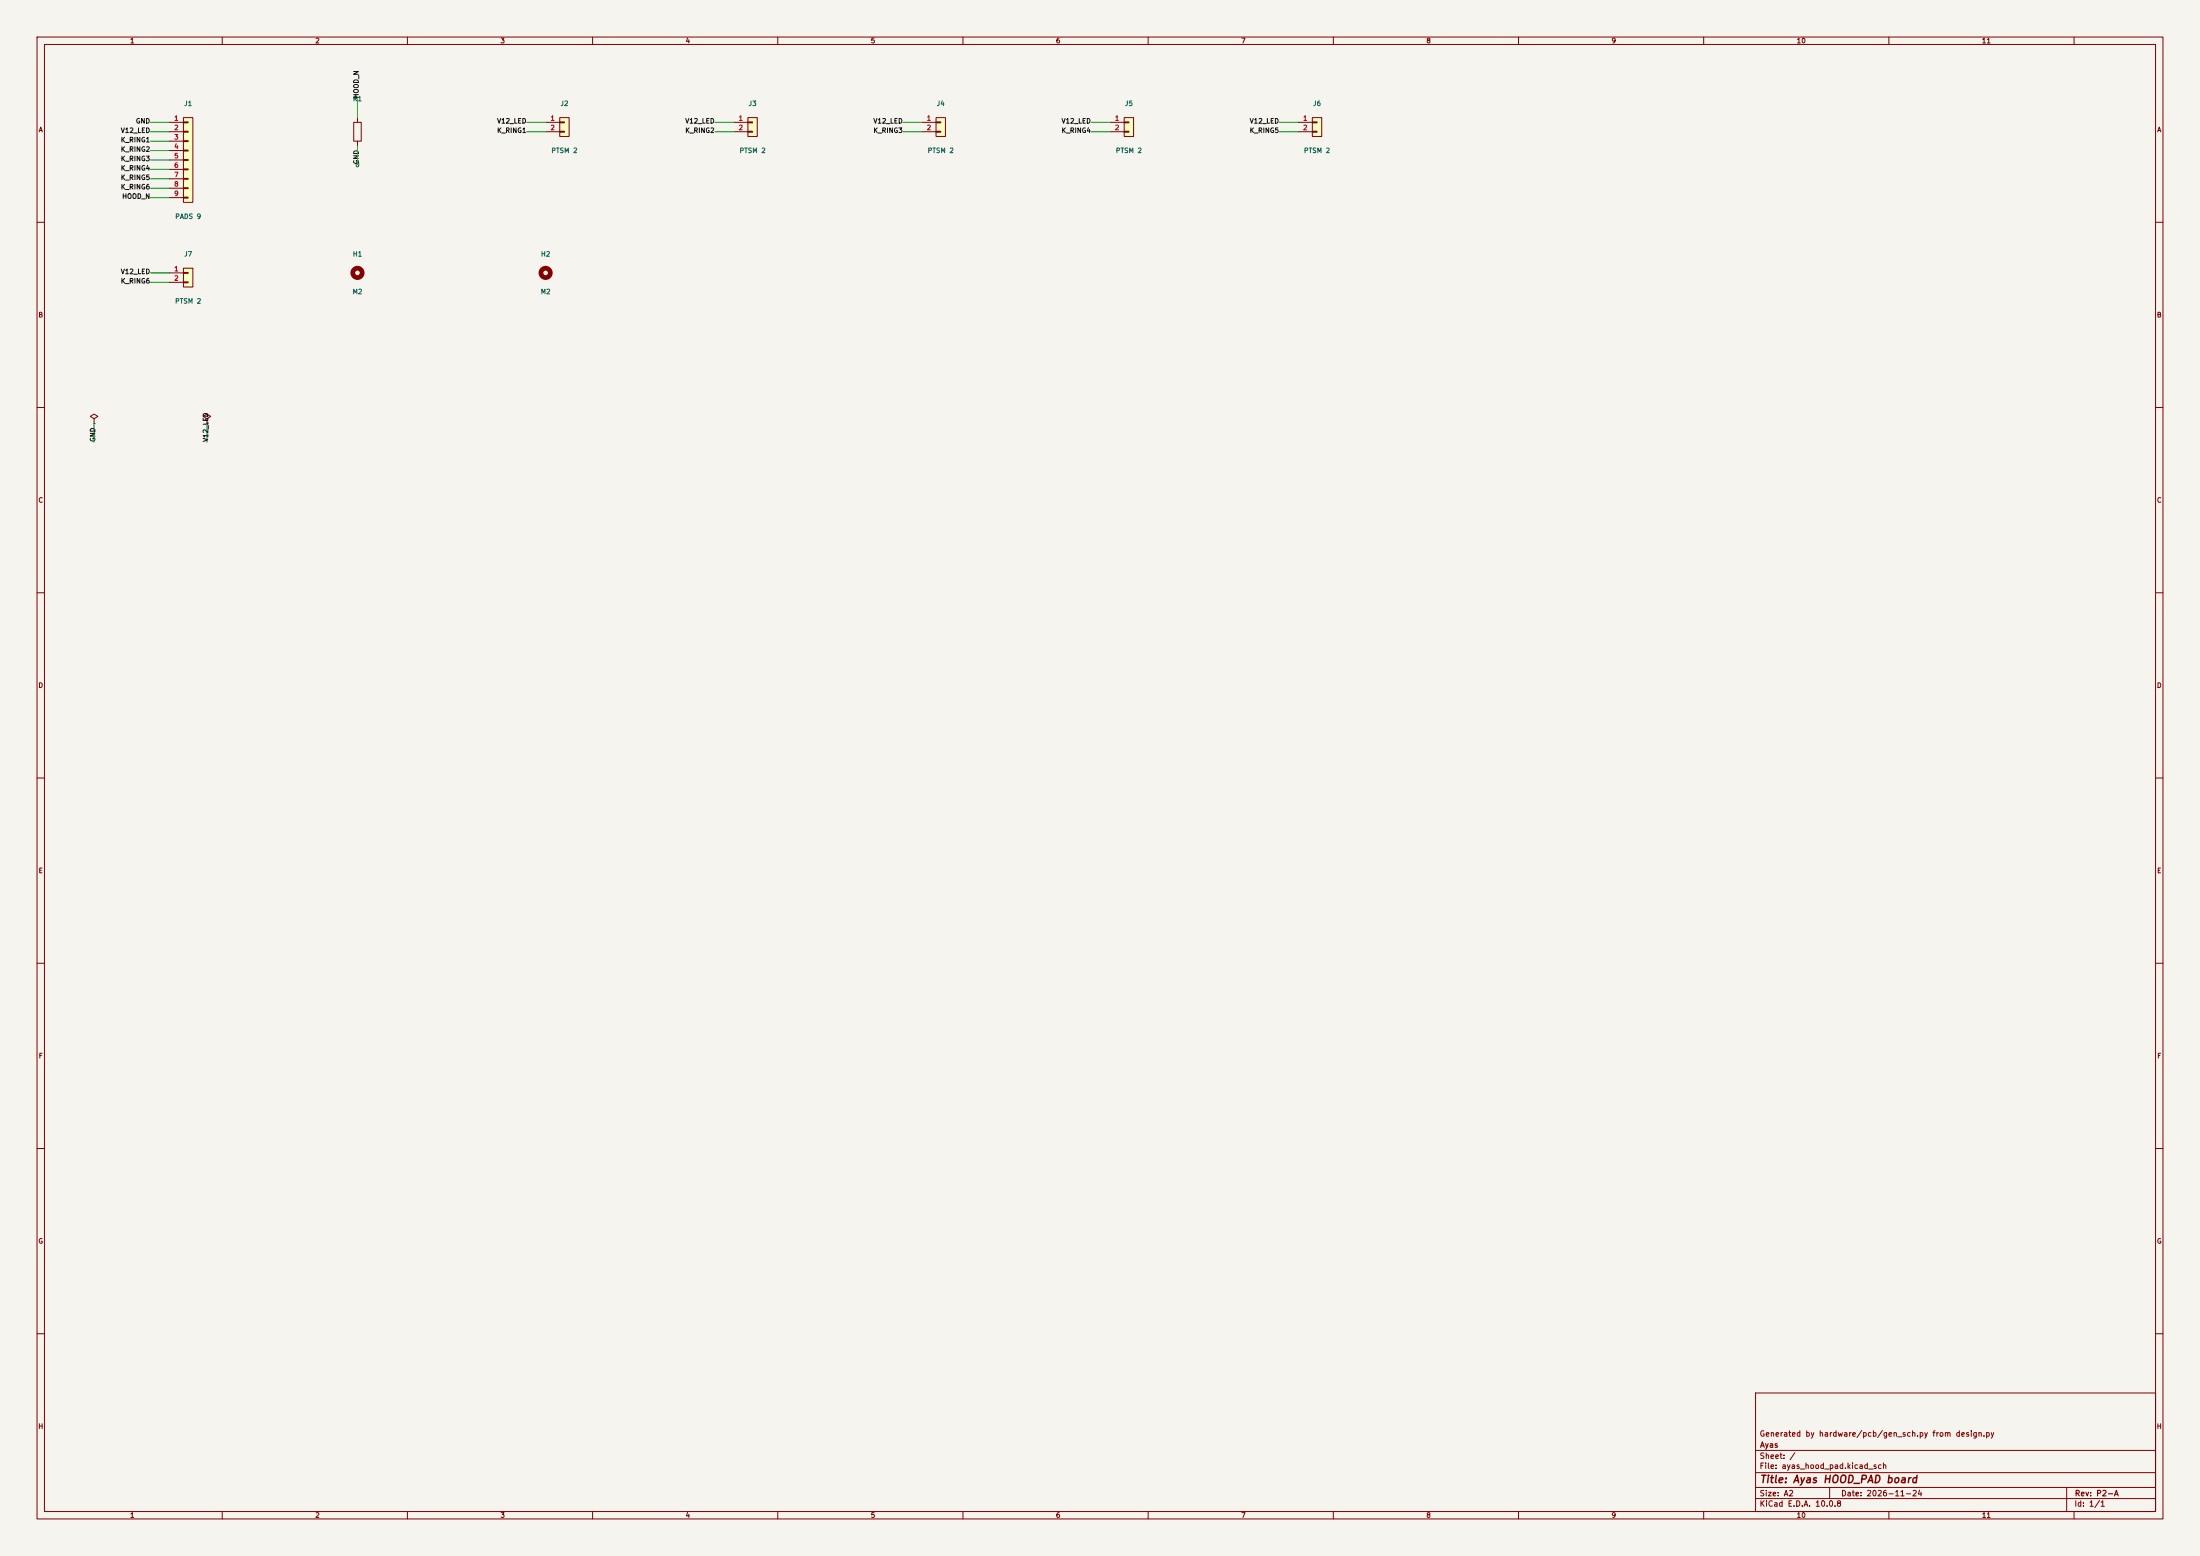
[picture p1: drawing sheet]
(kicad_sch
 (version 20250114)
 (generator "eeschema")
 (generator_version "9.0")
 (paper "A2")
 (title_block
  (title "Ayas HOOD_PAD board")
  (date "2026-11-24")
  (rev "P2-A")
  (company "Ayas")
  (comment 1 "Generated by hardware/pcb/gen_sch.py from design.py"))
 (lib_symbols
  (symbol
   "Connector_Generic:Conn_01x09"
   (pin_names
    (offset 1.016) (hide yes)) (exclude_from_sim no) (in_bom yes) (on_board yes)
   (in_pos_files yes)
   (duplicate_pin_numbers_are_jumpers no)
   (property
    "Reference"
    "J" (at 0 12.7 0) (show_name no) (do_not_autoplace no) (effects (font (size 1.27 1.27))))
   (property
    "Value"
    "Conn_01x09" (at 0 -12.7 0) (show_name no) (do_not_autoplace no) (effects (font (size 1.27 1.27))))
   (property
    "Footprint"
    "" (at 0 0 0) (show_name no) (do_not_autoplace no) (hide yes) (effects (font (size 1.27 1.27))))
   (property
    "Datasheet"
    "" (at 0 0 0) (show_name no) (do_not_autoplace no) (hide yes) (effects (font (size 1.27 1.27))))
   (property
    "Description"
    "Generic connector, single row, 01x09, script generated (kicad-library-utils/schlib/autogen/connector/)" (at 0 0 0) (show_name no) (do_not_autoplace no) (hide yes) (effects (font (size 1.27 1.27))))
   (property
    "ki_keywords"
    "connector" (at 0 0 0) (show_name no) (do_not_autoplace no) (hide yes) (effects (font (size 1.27 1.27))))
   (property
    "ki_fp_filters"
    "Connector*:*_1x??_*" (at 0 0 0) (show_name no) (do_not_autoplace no) (hide yes) (effects (font (size 1.27 1.27))))
   (symbol
    "Conn_01x09_1_1"
    (rectangle (start -1.27 11.43) (end 1.27 -11.43) (stroke (width 0.254) (type default)) (fill (type background)))
    (rectangle (start -1.27 10.287) (end 0 10.033) (stroke (width 0.1524) (type default)) (fill (type none)))
    (rectangle (start -1.27 7.747) (end 0 7.493) (stroke (width 0.1524) (type default)) (fill (type none)))
    (rectangle (start -1.27 5.207) (end 0 4.953) (stroke (width 0.1524) (type default)) (fill (type none)))
    (rectangle (start -1.27 2.667) (end 0 2.413) (stroke (width 0.1524) (type default)) (fill (type none)))
    (rectangle (start -1.27 0.127) (end 0 -0.127) (stroke (width 0.1524) (type default)) (fill (type none)))
    (rectangle (start -1.27 -2.413) (end 0 -2.667) (stroke (width 0.1524) (type default)) (fill (type none)))
    (rectangle (start -1.27 -4.953) (end 0 -5.207) (stroke (width 0.1524) (type default)) (fill (type none)))
    (rectangle (start -1.27 -7.493) (end 0 -7.747) (stroke (width 0.1524) (type default)) (fill (type none)))
    (rectangle (start -1.27 -10.033) (end 0 -10.287) (stroke (width 0.1524) (type default)) (fill (type none)))
    (pin
    passive
    line (at -5.08 10.16 0) (length 3.81) (name
    "Pin_1" (effects (font (size 1.27 1.27)))) (number
    "1" (effects (font (size 1.27 1.27)))))
    (pin
    passive
    line (at -5.08 7.62 0) (length 3.81) (name
    "Pin_2" (effects (font (size 1.27 1.27)))) (number
    "2" (effects (font (size 1.27 1.27)))))
    (pin
    passive
    line (at -5.08 5.08 0) (length 3.81) (name
    "Pin_3" (effects (font (size 1.27 1.27)))) (number
    "3" (effects (font (size 1.27 1.27)))))
    (pin
    passive
    line (at -5.08 2.54 0) (length 3.81) (name
    "Pin_4" (effects (font (size 1.27 1.27)))) (number
    "4" (effects (font (size 1.27 1.27)))))
    (pin
    passive
    line (at -5.08 0 0) (length 3.81) (name
    "Pin_5" (effects (font (size 1.27 1.27)))) (number
    "5" (effects (font (size 1.27 1.27)))))
    (pin
    passive
    line (at -5.08 -2.54 0) (length 3.81) (name
    "Pin_6" (effects (font (size 1.27 1.27)))) (number
    "6" (effects (font (size 1.27 1.27)))))
    (pin
    passive
    line (at -5.08 -5.08 0) (length 3.81) (name
    "Pin_7" (effects (font (size 1.27 1.27)))) (number
    "7" (effects (font (size 1.27 1.27)))))
    (pin
    passive
    line (at -5.08 -7.62 0) (length 3.81) (name
    "Pin_8" (effects (font (size 1.27 1.27)))) (number
    "8" (effects (font (size 1.27 1.27)))))
    (pin
    passive
    line (at -5.08 -10.16 0) (length 3.81) (name
    "Pin_9" (effects (font (size 1.27 1.27)))) (number
    "9" (effects (font (size 1.27 1.27))))))
   (embedded_fonts no))
  (symbol
   "Device:R"
   (pin_numbers (hide yes))
   (pin_names
    (offset 0)) (exclude_from_sim no) (in_bom yes) (on_board yes)
   (in_pos_files yes)
   (duplicate_pin_numbers_are_jumpers no)
   (property
    "Reference"
    "R" (at 2.032 0 90) (show_name no) (do_not_autoplace no) (effects (font (size 1.27 1.27))))
   (property
    "Value"
    "R" (at 0 0 90) (show_name no) (do_not_autoplace no) (effects (font (size 1.27 1.27))))
   (property
    "Footprint"
    "" (at -1.778 0 90) (show_name no) (do_not_autoplace no) (hide yes) (effects (font (size 1.27 1.27))))
   (property
    "Datasheet"
    "" (at 0 0 0) (show_name no) (do_not_autoplace no) (hide yes) (effects (font (size 1.27 1.27))))
   (property
    "Description"
    "Resistor" (at 0 0 0) (show_name no) (do_not_autoplace no) (hide yes) (effects (font (size 1.27 1.27))))
   (property
    "ki_keywords"
    "R res resistor" (at 0 0 0) (show_name no) (do_not_autoplace no) (hide yes) (effects (font (size 1.27 1.27))))
   (property
    "ki_fp_filters"
    "R_*" (at 0 0 0) (show_name no) (do_not_autoplace no) (hide yes) (effects (font (size 1.27 1.27))))
   (symbol
    "R_0_1"
    (rectangle (start -1.016 -2.54) (end 1.016 2.54) (stroke (width 0.254) (type default)) (fill (type none))))
   (symbol
    "R_1_1"
    (pin
    passive
    line (at 0 3.81 270) (length 1.27) (name
    "" (effects (font (size 1.27 1.27)))) (number
    "1" (effects (font (size 1.27 1.27)))))
    (pin
    passive
    line (at 0 -3.81 90) (length 1.27) (name
    "" (effects (font (size 1.27 1.27)))) (number
    "2" (effects (font (size 1.27 1.27))))))
   (embedded_fonts no))
  (symbol
   "Connector_Generic:Conn_01x02"
   (pin_names
    (offset 1.016) (hide yes)) (exclude_from_sim no) (in_bom yes) (on_board yes)
   (in_pos_files yes)
   (duplicate_pin_numbers_are_jumpers no)
   (property
    "Reference"
    "J" (at 0 2.54 0) (show_name no) (do_not_autoplace no) (effects (font (size 1.27 1.27))))
   (property
    "Value"
    "Conn_01x02" (at 0 -5.08 0) (show_name no) (do_not_autoplace no) (effects (font (size 1.27 1.27))))
   (property
    "Footprint"
    "" (at 0 0 0) (show_name no) (do_not_autoplace no) (hide yes) (effects (font (size 1.27 1.27))))
   (property
    "Datasheet"
    "" (at 0 0 0) (show_name no) (do_not_autoplace no) (hide yes) (effects (font (size 1.27 1.27))))
   (property
    "Description"
    "Generic connector, single row, 01x02, script generated (kicad-library-utils/schlib/autogen/connector/)" (at 0 0 0) (show_name no) (do_not_autoplace no) (hide yes) (effects (font (size 1.27 1.27))))
   (property
    "ki_keywords"
    "connector" (at 0 0 0) (show_name no) (do_not_autoplace no) (hide yes) (effects (font (size 1.27 1.27))))
   (property
    "ki_fp_filters"
    "Connector*:*_1x??_*" (at 0 0 0) (show_name no) (do_not_autoplace no) (hide yes) (effects (font (size 1.27 1.27))))
   (symbol
    "Conn_01x02_1_1"
    (rectangle (start -1.27 1.27) (end 1.27 -3.81) (stroke (width 0.254) (type default)) (fill (type background)))
    (rectangle (start -1.27 0.127) (end 0 -0.127) (stroke (width 0.1524) (type default)) (fill (type none)))
    (rectangle (start -1.27 -2.413) (end 0 -2.667) (stroke (width 0.1524) (type default)) (fill (type none)))
    (pin
    passive
    line (at -5.08 0 0) (length 3.81) (name
    "Pin_1" (effects (font (size 1.27 1.27)))) (number
    "1" (effects (font (size 1.27 1.27)))))
    (pin
    passive
    line (at -5.08 -2.54 0) (length 3.81) (name
    "Pin_2" (effects (font (size 1.27 1.27)))) (number
    "2" (effects (font (size 1.27 1.27))))))
   (embedded_fonts no))
  (symbol
   "Mechanical:MountingHole"
   (pin_names
    (offset 1.016)) (exclude_from_sim no) (in_bom no) (on_board yes)
   (in_pos_files yes)
   (duplicate_pin_numbers_are_jumpers no)
   (property
    "Reference"
    "H" (at 0 5.08 0) (show_name no) (do_not_autoplace no) (effects (font (size 1.27 1.27))))
   (property
    "Value"
    "MountingHole" (at 0 3.175 0) (show_name no) (do_not_autoplace no) (effects (font (size 1.27 1.27))))
   (property
    "Footprint"
    "" (at 0 0 0) (show_name no) (do_not_autoplace no) (hide yes) (effects (font (size 1.27 1.27))))
   (property
    "Datasheet"
    "" (at 0 0 0) (show_name no) (do_not_autoplace no) (hide yes) (effects (font (size 1.27 1.27))))
   (property
    "Description"
    "Mounting Hole without connection" (at 0 0 0) (show_name no) (do_not_autoplace no) (hide yes) (effects (font (size 1.27 1.27))))
   (property
    "ki_keywords"
    "mounting hole" (at 0 0 0) (show_name no) (do_not_autoplace no) (hide yes) (effects (font (size 1.27 1.27))))
   (property
    "ki_fp_filters"
    "MountingHole*" (at 0 0 0) (show_name no) (do_not_autoplace no) (hide yes) (effects (font (size 1.27 1.27))))
   (symbol
    "MountingHole_0_1"
    (circle (center 0 0) (radius 1.27) (stroke (width 1.27) (type default)) (fill (type none))))
   (embedded_fonts no))
  (symbol
   "power:PWR_FLAG"
   (power global)
   (pin_numbers (hide yes))
   (pin_names
    (offset 0) (hide yes)) (exclude_from_sim no) (in_bom yes) (on_board yes)
   (in_pos_files yes)
   (duplicate_pin_numbers_are_jumpers no)
   (property
    "Reference"
    "#FLG" (at 0 1.905 0) (show_name no) (do_not_autoplace no) (hide yes) (effects (font (size 1.27 1.27))))
   (property
    "Value"
    "PWR_FLAG" (at 0 3.81 0) (show_name no) (do_not_autoplace no) (effects (font (size 1.27 1.27))))
   (property
    "Footprint"
    "" (at 0 0 0) (show_name no) (do_not_autoplace no) (hide yes) (effects (font (size 1.27 1.27))))
   (property
    "Datasheet"
    "" (at 0 0 0) (show_name no) (do_not_autoplace no) (hide yes) (effects (font (size 1.27 1.27))))
   (property
    "Description"
    "Special symbol for telling ERC where power comes from" (at 0 0 0) (show_name no) (do_not_autoplace no) (hide yes) (effects (font (size 1.27 1.27))))
   (property
    "ki_keywords"
    "flag power" (at 0 0 0) (show_name no) (do_not_autoplace no) (hide yes) (effects (font (size 1.27 1.27))))
   (symbol
    "PWR_FLAG_0_0"
    (pin
    power_out
    line (at 0 0 90) (length 0) (name
    "" (effects (font (size 1.27 1.27)))) (number
    "1" (effects (font (size 1.27 1.27))))))
   (symbol
    "PWR_FLAG_0_1"
    (polyline (pts (xy 0 0) (xy 0 1.27) (xy -1.016 1.905) (xy 0 2.54) (xy 1.016 1.905) (xy 0 1.27)) (stroke (width 0) (type default)) (fill (type none))))
   (embedded_fonts no)))
 (symbol
  (lib_id "Connector_Generic:Conn_01x09") (at 50.8 43.18 0) (unit 1) (exclude_from_sim no) (in_bom yes) (on_board yes) (dnp no)
  (property
   "Reference"
   "J1" (at 50.8 27.94 0) (effects (font (size 1.27 1.27))))
  (property
   "Value"
   "PADS 9" (at 50.8 58.42 0) (effects (font (size 1.27 1.27))))
  (property
   "Footprint"
   "ayas:PogoPads_1x09_P2.54mm" (at 50.8 43.18 0) (effects (font (size 1.27 1.27)) (hide yes)))
  (property
   "Datasheet"
   "" (at 50.8 43.18 0) (effects (font (size 1.27 1.27)) (hide yes)))
  (property
   "MPN"
   "ENIG pads" (at 50.8 43.18 0) (effects (font (size 1.27 1.27)) (hide yes)))
  (property
   "Note"
   "contacts to the body hood dock (face down)" (at 50.8 43.18 0) (effects (font (size 1.27 1.27)) (hide yes)))
  (pin
   "1")
  (pin
   "2")
  (pin
   "3")
  (pin
   "4")
  (pin
   "5")
  (pin
   "6")
  (pin
   "7")
  (pin
   "8")
  (pin
   "9")
  (instances (project
    "ayas_hood_pad" (path
    "/d0859f08-f02c-4a22-98f5-7bb408f348db" (reference "J1") (unit 1)))))
 (wire (pts (xy 45.72 33.02) (xy 40.64 33.02)) (stroke (width 0) (type default)))
 (label
  "GND" (at 40.64 33.02 180) (effects (font (size 1.27 1.27)) (justify right)))
 (wire (pts (xy 45.72 35.56) (xy 40.64 35.56)) (stroke (width 0) (type default)))
 (label
  "V12_LED" (at 40.64 35.56 180) (effects (font (size 1.27 1.27)) (justify right)))
 (wire (pts (xy 45.72 38.1) (xy 40.64 38.1)) (stroke (width 0) (type default)))
 (label
  "K_RING1" (at 40.64 38.1 180) (effects (font (size 1.27 1.27)) (justify right)))
 (wire (pts (xy 45.72 40.64) (xy 40.64 40.64)) (stroke (width 0) (type default)))
 (label
  "K_RING2" (at 40.64 40.64 180) (effects (font (size 1.27 1.27)) (justify right)))
 (wire (pts (xy 45.72 43.18) (xy 40.64 43.18)) (stroke (width 0) (type default)))
 (label
  "K_RING3" (at 40.64 43.18 180) (effects (font (size 1.27 1.27)) (justify right)))
 (wire (pts (xy 45.72 45.72) (xy 40.64 45.72)) (stroke (width 0) (type default)))
 (label
  "K_RING4" (at 40.64 45.72 180) (effects (font (size 1.27 1.27)) (justify right)))
 (wire (pts (xy 45.72 48.26) (xy 40.64 48.26)) (stroke (width 0) (type default)))
 (label
  "K_RING5" (at 40.64 48.26 180) (effects (font (size 1.27 1.27)) (justify right)))
 (wire (pts (xy 45.72 50.8) (xy 40.64 50.8)) (stroke (width 0) (type default)))
 (label
  "K_RING6" (at 40.64 50.8 180) (effects (font (size 1.27 1.27)) (justify right)))
 (wire (pts (xy 45.72 53.34) (xy 40.64 53.34)) (stroke (width 0) (type default)))
 (label
  "HOOD_N" (at 40.64 53.34 180) (effects (font (size 1.27 1.27)) (justify right)))
 (symbol
  (lib_id "Device:R") (at 96.52 35.56 0) (unit 1) (exclude_from_sim no) (in_bom yes) (on_board yes) (dnp no)
  (property
   "Reference"
   "R1" (at 96.52 26.67 0) (effects (font (size 1.27 1.27))))
  (property
   "Value"
   "0" (at 96.52 44.45 0) (effects (font (size 1.27 1.27))))
  (property
   "Footprint"
   "Resistor_SMD:R_0603_1608Metric" (at 96.52 35.56 0) (effects (font (size 1.27 1.27)) (hide yes)))
  (property
   "Datasheet"
   "" (at 96.52 35.56 0) (effects (font (size 1.27 1.27)) (hide yes)))
  (property
   "MPN"
   "" (at 96.52 35.56 0) (effects (font (size 1.27 1.27)) (hide yes)))
  (pin
   "1")
  (pin
   "2")
  (instances (project
    "ayas_hood_pad" (path
    "/d0859f08-f02c-4a22-98f5-7bb408f348db" (reference "R1") (unit 1)))))
 (wire (pts (xy 96.52 31.75) (xy 96.52 26.67)) (stroke (width 0) (type default)))
 (label
  "HOOD_N" (at 96.52 26.67 90) (effects (font (size 1.27 1.27)) (justify left)))
 (wire (pts (xy 96.52 39.37) (xy 96.52 44.45)) (stroke (width 0) (type default)))
 (label
  "GND" (at 96.52 44.45 270) (effects (font (size 1.27 1.27)) (justify left)))
 (symbol
  (lib_id "Connector_Generic:Conn_01x02") (at 152.4 33.02 0) (unit 1) (exclude_from_sim no) (in_bom yes) (on_board yes) (dnp no)
  (property
   "Reference"
   "J2" (at 152.4 27.94 0) (effects (font (size 1.27 1.27))))
  (property
   "Value"
   "PTSM 2" (at 152.4 40.64 0) (effects (font (size 1.27 1.27))))
  (property
   "Footprint"
   "TerminalBlock_Phoenix:TerminalBlock_Phoenix_PTSM-0,5-2-2.5-H-THR_1x02_P2.50mm_Horizontal" (at 152.4 33.02 0) (effects (font (size 1.27 1.27)) (hide yes)))
  (property
   "Datasheet"
   "" (at 152.4 33.02 0) (effects (font (size 1.27 1.27)) (hide yes)))
  (property
   "MPN"
   "PTSM 0,5/ 2-2,5-H THR (Phoenix Contact)" (at 152.4 33.02 0) (effects (font (size 1.27 1.27)) (hide yes)))
  (property
   "Note"
   "R1: hood ring module 1 leads" (at 152.4 33.02 0) (effects (font (size 1.27 1.27)) (hide yes)))
  (pin
   "1")
  (pin
   "2")
  (instances (project
    "ayas_hood_pad" (path
    "/d0859f08-f02c-4a22-98f5-7bb408f348db" (reference "J2") (unit 1)))))
 (wire (pts (xy 147.32 33.02) (xy 142.24 33.02)) (stroke (width 0) (type default)))
 (label
  "V12_LED" (at 142.24 33.02 180) (effects (font (size 1.27 1.27)) (justify right)))
 (wire (pts (xy 147.32 35.56) (xy 142.24 35.56)) (stroke (width 0) (type default)))
 (label
  "K_RING1" (at 142.24 35.56 180) (effects (font (size 1.27 1.27)) (justify right)))
 (symbol
  (lib_id "Connector_Generic:Conn_01x02") (at 203.2 33.02 0) (unit 1) (exclude_from_sim no) (in_bom yes) (on_board yes) (dnp no)
  (property
   "Reference"
   "J3" (at 203.2 27.94 0) (effects (font (size 1.27 1.27))))
  (property
   "Value"
   "PTSM 2" (at 203.2 40.64 0) (effects (font (size 1.27 1.27))))
  (property
   "Footprint"
   "TerminalBlock_Phoenix:TerminalBlock_Phoenix_PTSM-0,5-2-2.5-H-THR_1x02_P2.50mm_Horizontal" (at 203.2 33.02 0) (effects (font (size 1.27 1.27)) (hide yes)))
  (property
   "Datasheet"
   "" (at 203.2 33.02 0) (effects (font (size 1.27 1.27)) (hide yes)))
  (property
   "MPN"
   "PTSM 0,5/ 2-2,5-H THR (Phoenix Contact)" (at 203.2 33.02 0) (effects (font (size 1.27 1.27)) (hide yes)))
  (property
   "Note"
   "R2: hood ring module 2 leads" (at 203.2 33.02 0) (effects (font (size 1.27 1.27)) (hide yes)))
  (pin
   "1")
  (pin
   "2")
  (instances (project
    "ayas_hood_pad" (path
    "/d0859f08-f02c-4a22-98f5-7bb408f348db" (reference "J3") (unit 1)))))
 (wire (pts (xy 198.12 33.02) (xy 193.04 33.02)) (stroke (width 0) (type default)))
 (label
  "V12_LED" (at 193.04 33.02 180) (effects (font (size 1.27 1.27)) (justify right)))
 (wire (pts (xy 198.12 35.56) (xy 193.04 35.56)) (stroke (width 0) (type default)))
 (label
  "K_RING2" (at 193.04 35.56 180) (effects (font (size 1.27 1.27)) (justify right)))
 (symbol
  (lib_id "Connector_Generic:Conn_01x02") (at 254 33.02 0) (unit 1) (exclude_from_sim no) (in_bom yes) (on_board yes) (dnp no)
  (property
   "Reference"
   "J4" (at 254 27.94 0) (effects (font (size 1.27 1.27))))
  (property
   "Value"
   "PTSM 2" (at 254 40.64 0) (effects (font (size 1.27 1.27))))
  (property
   "Footprint"
   "TerminalBlock_Phoenix:TerminalBlock_Phoenix_PTSM-0,5-2-2.5-H-THR_1x02_P2.50mm_Horizontal" (at 254 33.02 0) (effects (font (size 1.27 1.27)) (hide yes)))
  (property
   "Datasheet"
   "" (at 254 33.02 0) (effects (font (size 1.27 1.27)) (hide yes)))
  (property
   "MPN"
   "PTSM 0,5/ 2-2,5-H THR (Phoenix Contact)" (at 254 33.02 0) (effects (font (size 1.27 1.27)) (hide yes)))
  (property
   "Note"
   "R3: hood ring module 3 leads" (at 254 33.02 0) (effects (font (size 1.27 1.27)) (hide yes)))
  (pin
   "1")
  (pin
   "2")
  (instances (project
    "ayas_hood_pad" (path
    "/d0859f08-f02c-4a22-98f5-7bb408f348db" (reference "J4") (unit 1)))))
 (wire (pts (xy 248.92 33.02) (xy 243.84 33.02)) (stroke (width 0) (type default)))
 (label
  "V12_LED" (at 243.84 33.02 180) (effects (font (size 1.27 1.27)) (justify right)))
 (wire (pts (xy 248.92 35.56) (xy 243.84 35.56)) (stroke (width 0) (type default)))
 (label
  "K_RING3" (at 243.84 35.56 180) (effects (font (size 1.27 1.27)) (justify right)))
 (symbol
  (lib_id "Connector_Generic:Conn_01x02") (at 304.8 33.02 0) (unit 1) (exclude_from_sim no) (in_bom yes) (on_board yes) (dnp no)
  (property
   "Reference"
   "J5" (at 304.8 27.94 0) (effects (font (size 1.27 1.27))))
  (property
   "Value"
   "PTSM 2" (at 304.8 40.64 0) (effects (font (size 1.27 1.27))))
  (property
   "Footprint"
   "TerminalBlock_Phoenix:TerminalBlock_Phoenix_PTSM-0,5-2-2.5-H-THR_1x02_P2.50mm_Horizontal" (at 304.8 33.02 0) (effects (font (size 1.27 1.27)) (hide yes)))
  (property
   "Datasheet"
   "" (at 304.8 33.02 0) (effects (font (size 1.27 1.27)) (hide yes)))
  (property
   "MPN"
   "PTSM 0,5/ 2-2,5-H THR (Phoenix Contact)" (at 304.8 33.02 0) (effects (font (size 1.27 1.27)) (hide yes)))
  (property
   "Note"
   "R4: hood ring module 4 leads" (at 304.8 33.02 0) (effects (font (size 1.27 1.27)) (hide yes)))
  (pin
   "1")
  (pin
   "2")
  (instances (project
    "ayas_hood_pad" (path
    "/d0859f08-f02c-4a22-98f5-7bb408f348db" (reference "J5") (unit 1)))))
 (wire (pts (xy 299.72 33.02) (xy 294.64 33.02)) (stroke (width 0) (type default)))
 (label
  "V12_LED" (at 294.64 33.02 180) (effects (font (size 1.27 1.27)) (justify right)))
 (wire (pts (xy 299.72 35.56) (xy 294.64 35.56)) (stroke (width 0) (type default)))
 (label
  "K_RING4" (at 294.64 35.56 180) (effects (font (size 1.27 1.27)) (justify right)))
 (symbol
  (lib_id "Connector_Generic:Conn_01x02") (at 355.6 33.02 0) (unit 1) (exclude_from_sim no) (in_bom yes) (on_board yes) (dnp no)
  (property
   "Reference"
   "J6" (at 355.6 27.94 0) (effects (font (size 1.27 1.27))))
  (property
   "Value"
   "PTSM 2" (at 355.6 40.64 0) (effects (font (size 1.27 1.27))))
  (property
   "Footprint"
   "TerminalBlock_Phoenix:TerminalBlock_Phoenix_PTSM-0,5-2-2.5-H-THR_1x02_P2.50mm_Horizontal" (at 355.6 33.02 0) (effects (font (size 1.27 1.27)) (hide yes)))
  (property
   "Datasheet"
   "" (at 355.6 33.02 0) (effects (font (size 1.27 1.27)) (hide yes)))
  (property
   "MPN"
   "PTSM 0,5/ 2-2,5-H THR (Phoenix Contact)" (at 355.6 33.02 0) (effects (font (size 1.27 1.27)) (hide yes)))
  (property
   "Note"
   "R5: hood ring module 5 leads" (at 355.6 33.02 0) (effects (font (size 1.27 1.27)) (hide yes)))
  (pin
   "1")
  (pin
   "2")
  (instances (project
    "ayas_hood_pad" (path
    "/d0859f08-f02c-4a22-98f5-7bb408f348db" (reference "J6") (unit 1)))))
 (wire (pts (xy 350.52 33.02) (xy 345.44 33.02)) (stroke (width 0) (type default)))
 (label
  "V12_LED" (at 345.44 33.02 180) (effects (font (size 1.27 1.27)) (justify right)))
 (wire (pts (xy 350.52 35.56) (xy 345.44 35.56)) (stroke (width 0) (type default)))
 (label
  "K_RING5" (at 345.44 35.56 180) (effects (font (size 1.27 1.27)) (justify right)))
 (symbol
  (lib_id "Connector_Generic:Conn_01x02") (at 50.8 73.66 0) (unit 1) (exclude_from_sim no) (in_bom yes) (on_board yes) (dnp no)
  (property
   "Reference"
   "J7" (at 50.8 68.58 0) (effects (font (size 1.27 1.27))))
  (property
   "Value"
   "PTSM 2" (at 50.8 81.28 0) (effects (font (size 1.27 1.27))))
  (property
   "Footprint"
   "TerminalBlock_Phoenix:TerminalBlock_Phoenix_PTSM-0,5-2-2.5-H-THR_1x02_P2.50mm_Horizontal" (at 50.8 73.66 0) (effects (font (size 1.27 1.27)) (hide yes)))
  (property
   "Datasheet"
   "" (at 50.8 73.66 0) (effects (font (size 1.27 1.27)) (hide yes)))
  (property
   "MPN"
   "PTSM 0,5/ 2-2,5-H THR (Phoenix Contact)" (at 50.8 73.66 0) (effects (font (size 1.27 1.27)) (hide yes)))
  (property
   "Note"
   "R6: hood ring module 6 leads" (at 50.8 73.66 0) (effects (font (size 1.27 1.27)) (hide yes)))
  (pin
   "1")
  (pin
   "2")
  (instances (project
    "ayas_hood_pad" (path
    "/d0859f08-f02c-4a22-98f5-7bb408f348db" (reference "J7") (unit 1)))))
 (wire (pts (xy 45.72 73.66) (xy 40.64 73.66)) (stroke (width 0) (type default)))
 (label
  "V12_LED" (at 40.64 73.66 180) (effects (font (size 1.27 1.27)) (justify right)))
 (wire (pts (xy 45.72 76.2) (xy 40.64 76.2)) (stroke (width 0) (type default)))
 (label
  "K_RING6" (at 40.64 76.2 180) (effects (font (size 1.27 1.27)) (justify right)))
 (symbol
  (lib_id "Mechanical:MountingHole") (at 96.52 73.66 0) (unit 1) (exclude_from_sim no) (in_bom yes) (on_board yes) (dnp no)
  (property
   "Reference"
   "H1" (at 96.52 68.58 0) (effects (font (size 1.27 1.27))))
  (property
   "Value"
   "M2" (at 96.52 78.74 0) (effects (font (size 1.27 1.27))))
  (property
   "Footprint"
   "MountingHole:MountingHole_2.2mm_M2" (at 96.52 73.66 0) (effects (font (size 1.27 1.27)) (hide yes)))
  (property
   "Datasheet"
   "" (at 96.52 73.66 0) (effects (font (size 1.27 1.27)) (hide yes)))
  (property
   "MPN"
   "" (at 96.52 73.66 0) (effects (font (size 1.27 1.27)) (hide yes)))
  (instances (project
    "ayas_hood_pad" (path
    "/d0859f08-f02c-4a22-98f5-7bb408f348db" (reference "H1") (unit 1)))))
 (symbol
  (lib_id "Mechanical:MountingHole") (at 147.32 73.66 0) (unit 1) (exclude_from_sim no) (in_bom yes) (on_board yes) (dnp no)
  (property
   "Reference"
   "H2" (at 147.32 68.58 0) (effects (font (size 1.27 1.27))))
  (property
   "Value"
   "M2" (at 147.32 78.74 0) (effects (font (size 1.27 1.27))))
  (property
   "Footprint"
   "MountingHole:MountingHole_2.2mm_M2" (at 147.32 73.66 0) (effects (font (size 1.27 1.27)) (hide yes)))
  (property
   "Datasheet"
   "" (at 147.32 73.66 0) (effects (font (size 1.27 1.27)) (hide yes)))
  (property
   "MPN"
   "" (at 147.32 73.66 0) (effects (font (size 1.27 1.27)) (hide yes)))
  (instances (project
    "ayas_hood_pad" (path
    "/d0859f08-f02c-4a22-98f5-7bb408f348db" (reference "H2") (unit 1)))))
 (symbol
  (lib_id "power:PWR_FLAG") (at 25.4 114.3 0) (unit 1) (exclude_from_sim no) (in_bom no) (on_board no) (dnp no)
  (property
   "Reference"
   "#FLG01" (at 25.4 109.3 0) (effects (font (size 1.27 1.27)) (hide yes)))
  (property
   "Value"
   "PWR_FLAG" (at 25.4 110.8 0) (effects (font (size 1.27 1.27)) (hide yes)))
  (property
   "Footprint"
   "" (at 25.4 114.3 0) (effects (font (size 1.27 1.27)) (hide yes)))
  (pin
   "1")
  (instances (project
    "ayas_hood_pad" (path
    "/d0859f08-f02c-4a22-98f5-7bb408f348db" (reference "#FLG01") (unit 1)))))
 (wire (pts (xy 25.4 114.3) (xy 25.4 119.38)) (stroke (width 0) (type default)))
 (label
  "GND" (at 25.4 119.38 270) (effects (font (size 1.27 1.27)) (justify left)))
 (symbol
  (lib_id "power:PWR_FLAG") (at 55.88 114.3 0) (unit 1) (exclude_from_sim no) (in_bom no) (on_board no) (dnp no)
  (property
   "Reference"
   "#FLG02" (at 55.88 109.3 0) (effects (font (size 1.27 1.27)) (hide yes)))
  (property
   "Value"
   "PWR_FLAG" (at 55.88 110.8 0) (effects (font (size 1.27 1.27)) (hide yes)))
  (property
   "Footprint"
   "" (at 55.88 114.3 0) (effects (font (size 1.27 1.27)) (hide yes)))
  (pin
   "1")
  (instances (project
    "ayas_hood_pad" (path
    "/d0859f08-f02c-4a22-98f5-7bb408f348db" (reference "#FLG02") (unit 1)))))
 (wire (pts (xy 55.88 114.3) (xy 55.88 119.38)) (stroke (width 0) (type default)))
 (label
  "V12_LED" (at 55.88 119.38 270) (effects (font (size 1.27 1.27)) (justify left)))
 (sheet_instances (path
   "/"
   (page "1"))))
